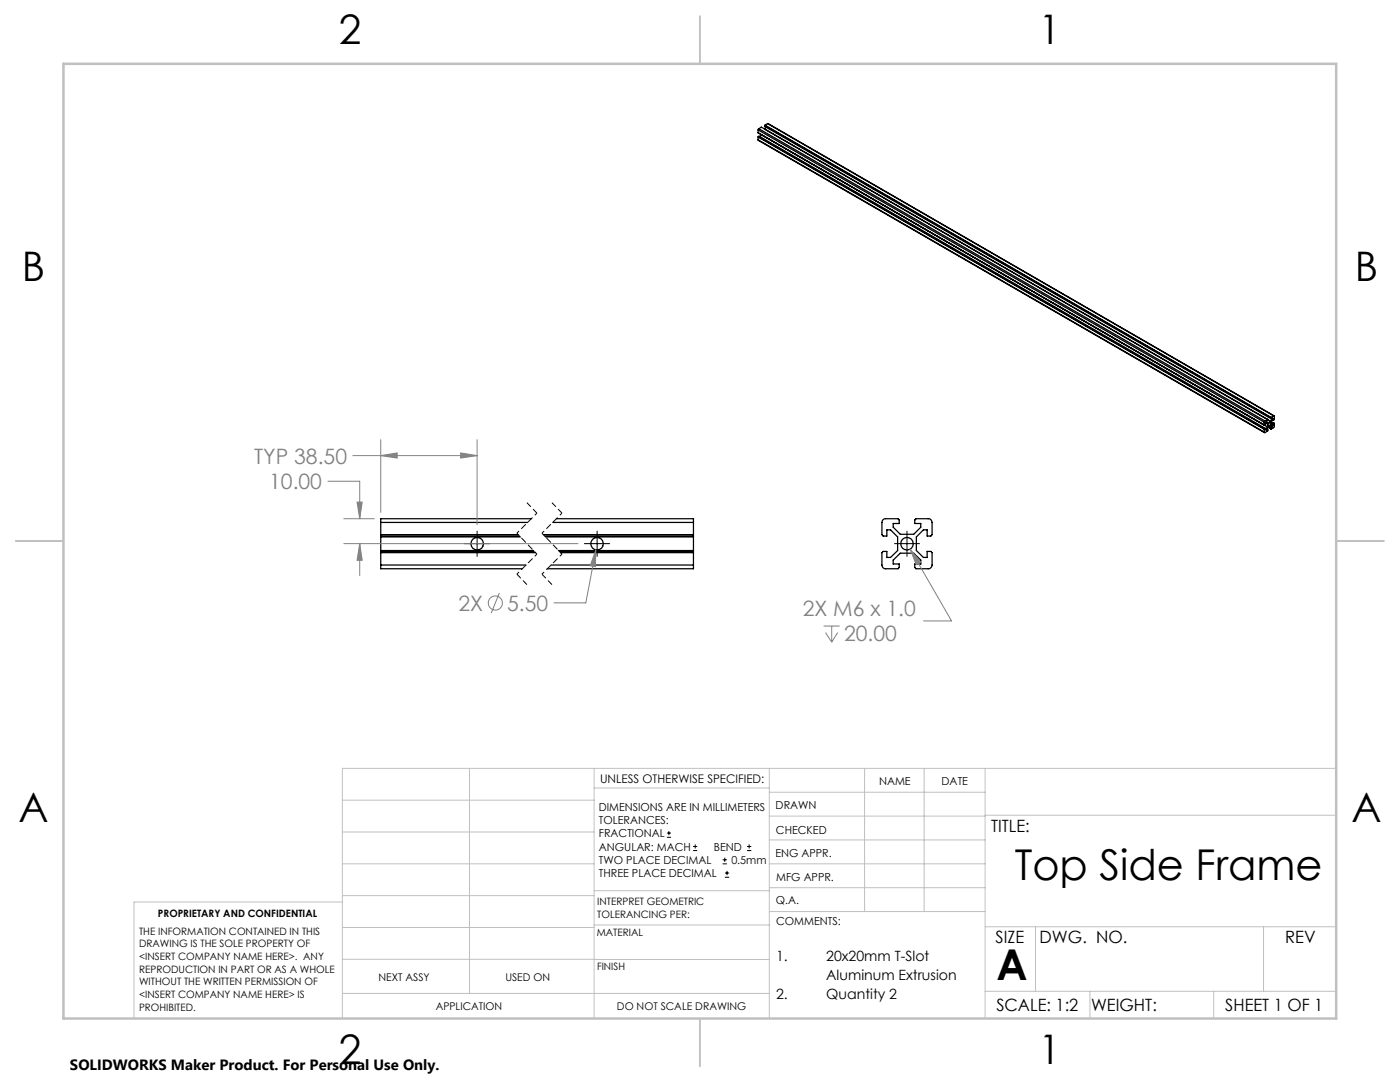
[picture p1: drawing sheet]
<svg xmlns="http://www.w3.org/2000/svg" width="279mm" height="216mm" viewBox="0 0 279 216" stroke-linecap="round" stroke-linejoin="round" font-family="sans-serif">
<g fill="none" stroke="#000" stroke-width=".25">
<path d="M151.3 27.9l101 58.4M151.3 25.9l101 58.3M151.3 26.5l101.6 58.7M151.3 25.9v.6M151.3 27.3v.6M151.3 26.5h.1M151.3 27.3l101 58.4M151.3 27.9l101 58.3M151.3 27.3h.1M151.3 27.3l101.1 58.3M151.3 27.3l.2-.1 101 58.3M151.4 25.7l-.1 .2"/>
<path d="M151.4 25.7l101 58.3M151.4 25.7l.5-.3 101.7 58.7M151.9 26.9h.1M151.9 26.9l-.2 .4M152.6 25.8h.1M152.6 25l101 58.4M152.6 25v.2l101 58.3M152.7 25h-.1M152.7 25l101 58.3M152.8 25.3l-.2 .5M153.2 24.7l101.1 58.3M153.2 24.7l-.5 .3"/>
<path d="M153.2 24.7l101 58.3M252.3 84.2l.1 .6 .3-.4 .2 .2v.6M252.3 85.7v.5M252.4 85.6l-.1 .1M252.4 84l-.1 .2M252.4 84l.6-.3-.2 .5 .2 .2 .6-.3M252.5 85.5l-.1 .1M252.5 85.5v.3l.2-.1M252.5 85.6l.2 .1M252.8 85.7l.2 .1M252.9 85.2l-.2 .5M253 85.8l-.1 .2-.5 .3-.1-.1"/>
<path d="M253 85.2l-.2 .7 .2-.1M253 85.2l.6-.3 .3 .2v.2M253 85.2l.6 .4M253 85.2l.7 .4M253.2 85.2l.4 .2M253.2 84.5l.2-.2a.35 .35 0 0 1 .1 .5 .35 .35 0 0 1-.4 .1zM253.4 85l.5 .3M253.6 85.6h.1M253.6 83.4v.1M253.6 85.4v.2M253.6 83.5l.3-.1v.2M253.7 83.3l-.1 .1"/>
<path d="M253.7 84.1v.6l.3 .2 .1-.1M253.7 83.5l.2 .1M253.7 84.3l.4 .3M253.7 84.1l.6 .4M253.7 84.6l.4 .2M253.9 85.3l-.3 .1M253.9 83.6l-.3 .5M253.9 83.7l.2 .1M254.1 83.8v-.3l-.4 .6M254.1 84.6v.2M254.2 83h.1v.6l-.2 .2M254.2 83l-.5 .3"/>
<path d="M254.3 84.5l-.2 .1M254.3 84.5h.1M254.3 84.5v.7l-.6 .4M76 112.7v.8h28.2M76 106.7h27.4M76 104.2h29.3M76 107h27.6M76 110.3h30.9M76 112.7h29M76 110h30.6M76 107.1h27.9M76 109.9h30.4"/>
<path d="M76 104.2v8.5M106 103.5h-30v.7M108.4 106.7h30M108.7 107h29.7M108.9 107.1h29.5M110 112.7h28.4M110.3 104.2h28.1M111.1 103.5h27.3v.7M111.4 109.9h27M111.6 110h26.8M111.9 110.3h26.5M138.4 112.7v.8h-29.2"/>
<path d="M138.4 104.2v8.5M176.2 103.7l.4-.2h2.6l.3 .3v.7h-1.2v.7l1.4 1.4h2.7l1.4-1.4v-.7h-1.2v-.7l.2-.3h2.4a.78 .78 0 0 1 .8 .7v2.5l-.2 .3h-.8v-1.3h-.7l-1.4 1.4v2.8l1.4 1.3h.7v-1.2h.8l.2 .3v2.4a.78 .78 0 0 1-.8 .8h-2.4l-.2-.3v-.7h1.2v-.7l-1.4-1.4h-2.7l-1.4 1.4v.7h1.2v.7l-.3 .3h-2.5a.72 .72 0 0 1-.7-.8v-2.4l.2-.3h.8v1.2h.7l1.4-1.3v-2.8l-1.4-1.4h-.7v1.3h-.8l-.2-.3v-2.5z"/>
<circle cx="95.2" cy="108.5" r="1.24"/>
<circle cx="119.2" cy="108.5" r="1.24"/>
<circle cx="181" cy="108.5" r="1.25"/>
</g>
<g fill="none" stroke="#808080" stroke-width=".2">
<path d="M65.4 96h6.4v7.5M70.4 90.9h24.8M76 90.9l3.3-.5v1zM76 87.7v14.5M91.9 90.4l3.3 .5-3.3 .5zM95.2 87.7v17M68.6 103.5h6.1M68.6 108.5h46.8M71.3 100.2h1l-.5 3.3zM71.8 108.5l.5 3.3h-1zM71.8 108.5v6.3M99.7 118.3l-1.7 4"/>
<path d="M118.9 109.7l-.1 3.4-1-.2zM118.9 109.7l-2 10.6h-6.3M181.6 109.6l2.1 2.6-.9 .5zM181.6 109.6l8.3 14.3h-5.6M164.4 124.9h3.2M164.7 126.2l1.3 1.9M166 124.9v3.2M167.2 126.2l-1.2 1.9"/>
<circle cx="98.8" cy="120.3" r="1.41"/>
</g>
<g fill="none" stroke="#000" stroke-width=".2">
<path d="M92.7 108.5h5.1M95.2 106v5M116.6 108.5h5.1M119.2 106v5M178.5 108.5h5M181 106v5M133.1 167.1h.8M133.1 166.2h.8M133.5 165.8v.9M138.3 169.7h.8M138.3 168.9h.8M138.7 168.5v.8"/>
<path d="M144.2 172.4h.9M144.2 171.6h.9M144.6 171.1v.9M144.7 175h.8M144.7 174.2h.8M145.1 173.8v.8M149.1 169.7h.8M149.1 168.9h.8M149.5 168.5v.8"/>
</g>
<path d="M103.2 114.6l2 2.1M105.2 100.3l2 2.1M108.2 114.6l2 2.1M110.2 100.3l2 2.1" fill="none" stroke="#000" stroke-width=".2" stroke-dasharray="1.3 .6" stroke-dashoffset=".1" stroke-linecap="butt"/>
<path d="M107.2 102.4l-4 4M107.2 110.6l-4 4M112.2 102.4l-4 4M112.2 110.6l-4 4" fill="none" stroke="#000" stroke-width=".2" stroke-dasharray="1.3 .6" stroke-dashoffset=".7" stroke-linecap="butt"/>
<path d="M103.2 106.4l4 4.2M108.2 106.4l4 4.2" fill="none" stroke="#000" stroke-width=".2" stroke-dasharray="1.3 .6" stroke-dashoffset=".6" stroke-linecap="butt"/>
<g fill="none" stroke="#c0c0c0" stroke-width=".2">
<path d="M68.3 159.7h50.3M93.7 153.3v44.9M118.6 153.3v49.9M118.6 157.2h34.9M153.5 153.3v49.9M153.5 158.1h43.1M172.5 153.3v28.6M184.4 153.3v28.6M196.6 153.3v49.9M266.7 153.3h-198.4v49.9M68.3 178.7h50.3M68.3 172.4h50.3"/>
<path d="M68.3 166h50.3M68.3 180h-41.6v23.2M118.6 177.7h35M153.5 167.6h43.1M153.5 162.8h43.1M153.5 172.4h43.1M153.5 177.1h43.1M196.6 162.7h70.1M68.3 198.2h85.2M68.3 191.4l85.2 .1M68.3 185.1h50.3M118.6 184.6h35"/>
<path d="M153.6 181.9h43M196.6 197.8h70.1M196.6 184.9h70.1M206.7 184.9v12.9M217.5 197.8v5.4M242.2 197.8v5.4M252.2 184.9v12.9"/>
</g>
<path d="M139.7 3.2v9.5M3.1 107.9h9.6M266.7 107.9h9.5M139.7 203.2v9.6" fill="none" stroke="#c0c0c0" stroke-width=".25"/>
<path d="M12.7 12.7h254v190.5h-254z" fill="none" stroke="#c0c0c0" stroke-width=".5"/>
<path d="M76 90.9l3.3-.5v1zM91.9 90.4l3.3 .5-3.3 .5zM71.3 100.2h1l-.5 3.3zM71.8 108.5l.5 3.3h-1zM118.9 109.7l-1.1 3.2 1 .2zM181.6 109.6l1.2 3.1 .9-.5z" fill="#808080"/>
<g font-size="8.5">
<text x="202.5" y="175.5">Top Side Frame</text>
<text x="198.9" y="195.5">A</text>
</g>
<g font-size="8.1">
<text x="67.6" y="8.9">2</text>
<text x="207.3" y="8.9">1</text>
<text x="4.4" y="56.2">B</text>
<text x="270.4" y="56.2">B</text>
<text x="3.7" y="164.1">A</text>
<text x="269.7" y="164.1">A</text>
<text x="67.6" y="212.4">2</text>
<text x="207.3" y="212.4">1</text>
</g>
<g font-size="4.2" fill="#808080">
<text x="50.7" y="92.5">TYP 38.50</text>
<text x="53.7" y="97.6">10.00</text>
<text x="91.5" y="121.9">2X</text>
<text x="101.2" y="121.9">5.50</text>
<text x="160.2" y="122.9">2X M6 x 1.0</text>
<text x="168.5" y="128">20.00</text>
</g>
<g font-size="3.4">
<text x="197.8" y="166">TITLE:</text>
<text x="198.7" y="188.1">SIZE</text>
<text x="207.5" y="188.1">DWG. NO.</text>
<text x="256.5" y="188.2">REV</text>
<text x="198.8" y="201.7">SCALE: 1:2</text>
<text x="217.7" y="201.8">WEIGHT:</text>
<text x="244.5" y="201.7">SHEET 1 OF 1</text>
</g>
<text font-size="3" x="14" y="213.5">SOLIDWORKS Maker Product. For Personal Use Only.</text>
<g font-size="2.8">
<text x="154.9" y="191.8">1.</text>
<text x="164.9" y="191.8">20x20mm T-Slot</text>
<text x="164.9" y="195.6">Aluminum Extrusion</text>
<text x="154.9" y="199.4">2.</text>
<text x="164.9" y="199.4">Quantity 2</text>
</g>
<text font-size="2.4" x="119.8" y="156.2">UNLESS OTHERWISE SPECIFIED:</text>
<g font-size="2.2">
<text x="119.5" y="161.8">DIMENSIONS ARE IN MILLIMETERS</text>
<text x="154.8" y="161.4">DRAWN</text>
<text x="175.4" y="156.6">NAME</text>
<text x="187.9" y="156.7">DATE</text>
<text x="119.5" y="164.4">TOLERANCES:</text>
<text x="119.5" y="167.1">FRACTIONAL</text>
<text x="154.9" y="166.3">CHECKED</text>
<text x="119.5" y="169.7">ANGULAR: MACH</text>
<text x="119.5" y="172.4">TWO PLACE DECIMAL</text>
<text x="142.5" y="169.7">BEND</text>
<text x="146" y="172.4">0.5mm</text>
<text x="154.8" y="171">ENG APPR.</text>
<text x="119.5" y="175">THREE PLACE DECIMAL</text>
<text x="154.9" y="175.7">MFG APPR.</text>
<text x="154.9" y="180.4">Q.A.</text>
<text x="154.9" y="184.6">COMMENTS:</text>
</g>
<g font-size="2.1">
<text x="75.5" y="195.7">NEXT ASSY</text>
<text x="100.9" y="195.7">USED ON</text>
<text x="86.9" y="201.5">APPLICATION</text>
<text x="123.1" y="201.6">DO NOT SCALE DRAWING</text>
</g>
<g font-size="2">
<text x="31.5" y="182.9">PROPRIETARY AND CONFIDENTIAL</text>
<text x="119.2" y="180.6">INTERPRET GEOMETRIC</text>
<text x="119.2" y="183.1">TOLERANCING PER:</text>
<text x="27.8" y="186.5">THE INFORMATION CONTAINED IN THIS</text>
<text x="27.8" y="189">DRAWING IS THE SOLE PROPERTY OF</text>
<text x="27.8" y="191.6">&lt;INSERT COMPANY NAME HERE&gt;. ANY</text>
<text x="119.1" y="186.7">MATERIAL</text>
<text x="27.8" y="194.1">REPRODUCTION IN PART OR AS A WHOLE</text>
<text x="27.8" y="196.6">WITHOUT THE WRITTEN PERMISSION OF</text>
<text x="119.1" y="193.5">FINISH</text>
<text x="27.8" y="199.1">&lt;INSERT COMPANY NAME HERE&gt; IS</text>
<text x="27.8" y="201.7">PROHIBITED.</text>
</g>
</svg>
